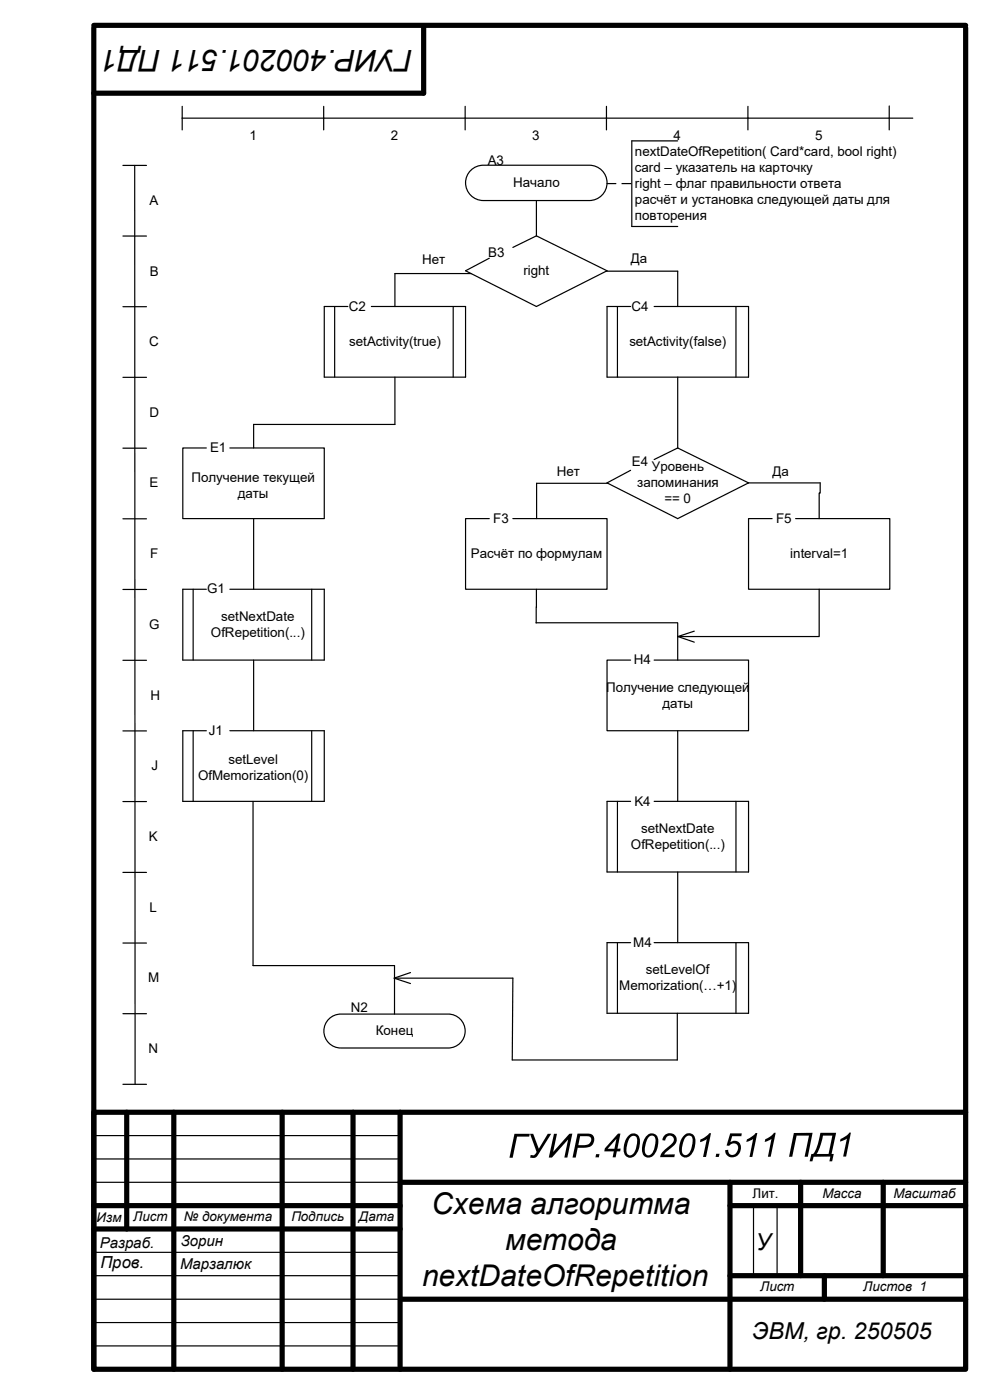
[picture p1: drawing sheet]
<svg xmlns="http://www.w3.org/2000/svg" width="210mm" height="297mm" viewBox="0 0 210 297" stroke-linecap="round" stroke-linejoin="round" font-family="sans-serif">
<g fill="none" stroke="#000" stroke-width="1.1">
<path d="M19.9 5.9v284.6h185v-284.6M19.9 5.4h185M89.9 5.9v13.9h-70M26.9 236v24.7M36.9 236v54.5M59.9 236v54.5M74.9 236v54.5M84.9 236v54.5M204.9 236h-185v54.5M19.9 255.8h65M84.9 250.8h120M154.9 250.8v39.7"/>
<path d="M154.9 255.8h50M169.8 250.8v19.8M187.4 250.8v19.8M19.9 260.7h65M85 275.6h119.9M154.9 270.6h50M174.9 270.6v5"/>
</g>
<g fill="none" stroke="#000" stroke-width=".25">
<path d="M26.1 35.1h5M28.6 35.1l.1 194.9M38.7 25.1h154.9M38.7 22.6v5M68.7 22.6v5M98.7 22.6v5M99.9 36.1a3.8 3.8 0 0 1 2.6-1h22.5a3.7 3.7 0 0 1 3.8 3.7 3.7 3.7 0 0 1-3.8 3.7h-22.5a3.8 3.8 0 0 1-3.4-2.3 3.8 3.8 0 0 1 .8-4.1zM128.7 22.6v5M143.8 29.9h-9.8v18.1h9.8M158.7 22.6v5M188.6 22.5v5.1M26.1 50.1h5"/>
<path d="M99.9 58h-16.1v7M113.8 50l15 7.4-15 7.6-15-7.6 5-2.6M113.8 50l-5 2.5M113.8 42.5v7.5M128.6 57.5h15.2v7.5M26.1 65.1h5M71 65v15M73.8 65h-5v15h30v-15h-20M96.1 65v15M131 65v15M133.8 65h-5v15h30v-15h-20M156.1 65v15"/>
<path d="M26.1 80.1h5M26.1 95.1h5M43.8 95h-5v15h30v-15h-20M83.8 80v10h-30v5M133.8 99.8l-5 2.6 15 7.6 15-7.6M143.8 95l15 7.4M143.8 95l-5 2.5M143.8 80v15M26.1 110.1h5M53.8 110v15M103.8 110h-5v15h30v-15h-20M129 102.5h-15.2v7.5"/>
<path d="M158.8 102.4h15.2v2.2h-.2v5.4M163.8 110h-5v15h30v-15h-20M26.1 125.1h5M41 125v15M43.8 125h-5v15h30v-15h-20M66.1 125v15M113.7 132.1h30M113.8 125l-.1 7.2M143.8 132.2v7.8M147.3 133.9l-3.5 1.1 3.5 1.2M173.8 125v10h-30M26.1 140.1h5"/>
<path d="M26.1 155.1h5M41 155v15M43.8 155h-5v15h30v-15h-20M53.8 140v15M66.1 155v15M133.8 140h-5v15h30v-15h-20M143.8 155v15M26.1 170.1h5M53.7 170v34.9h30v10.2M131 170v15M133.8 170h-5v15h30v-15h-20M156.1 170v15"/>
<path d="M26.1 185.1h5M131 200v15M133.8 200h-5v15h30v-15h-20M143.8 185v15M156.1 200v15M26.1 200.1h5M26.1 215.1h5M69.8 216.2a3.6 3.6 0 0 1 2.5-1.1h22.8a3.6 3.6 0 0 1 3.6 3.6 3.6 3.6 0 0 1-3.6 3.6h-22.8a3.6 3.6 0 0 1-3.3-2.2 3.6 3.6 0 0 1 .8-3.9zM83.6 207.5h25.2l-.1 17.4h35v-9.9M87.1 206.3l-3.5 1.2 3.5 1.2M26.1 230h5M19.9 240.9h65"/>
<path d="M19.9 245.9h65M19.9 250.8h65M159.9 255.8v14.8M164.8 255.8v14.8M19.9 265.7h65M19.9 270.6h65M19.9 275.6h65.1M19.9 280.6h65M19.9 285.5h65"/>
</g>
<g fill="#000">
<path d="M151.9 244.8h.8l-.2 .6h-.7zM178.3 241.6l1.2-.6 .7-.7h.3l-1 5.1h-.6l.8-3.8-1.5 .6z"/>
<path d="M128.7 38.9l1.9-.1 .2 .1-.1 .2h-2zM131.9 38.9l1.9-.1 .1 .1v.2h-2z"/>
<path d="M109.1 240.5h3.3l-.1 .6h-2.6l-.9 4.5h-.7zM112.4 240.5h.7l1.2 3.2 1.9-3.2h.7l-2.6 4.3a1.37 1.37 0 0 1-1.8 .8l.1-.6h.7l.5-.6zM117.5 240.5h.7l-.9 3.9 3.5-3.9h.6l-1 5.1h-.7l.8-3.9-3.4 3.9h-.7zM122.5 240.5h2.1a1.41 1.41 0 0 1 1.5 1 1.41 1.41 0 0 1-.7 1.7l-1.2 .3h-1.6l-.5 2.1h-.6zM123.1 241l-.4 2h1.1a1.21 1.21 0 0 0 1.3-.4 1.21 1.21 0 0 0 .1-1.4l-.5-.1zM126.4 244.9h.8l-.2 .6h-.7z"/>
<path d="M131.1 240.5h.5l-.6 3.2h.7l-.1 .6h-.7l-.3 1.2h-.6l.2-1.2h-2l.1-.7zM130.8 241.6l-1.9 2.1h1.4zM133.4 240.9a1.39 1.39 0 0 1 1.6-.3 1.39 1.39 0 0 1 .8 1.5 3.4 3.4 0 0 1-1.9 3.5 1.54 1.54 0 0 1-1.6-2 4 4 0 0 1 1.1-2.7zM133.7 241.3a4.4 4.4 0 0 0-.6 3.5 .95 .95 0 0 0 1 .2 .95 .95 0 0 0 .6-.8 4.4 4.4 0 0 0 .3-3 .88 .88 0 0 0-1.3 .1zM137.1 241a1.42 1.42 0 0 1 1.7-.4 1.42 1.42 0 0 1 .9 1.5 3.6 3.6 0 0 1-1.6 3.4 1.42 1.42 0 0 1-1.9-1.7v-.6a4.1 4.1 0 0 1 .9-2.2zM137.7 241.2a4.4 4.4 0 0 0-.8 3.5 .93 .93 0 0 0 1.1 .3 .93 .93 0 0 0 .6-.8 4.4 4.4 0 0 0 .3-3l-.6-.3zM141 240.8a1.49 1.49 0 0 1 2.3 .2 1.49 1.49 0 0 1-.5 2.2l-1.6 1.3-.3 .4h2.3l-.2 .6h-3a5.1 5.1 0 0 1 2.3-2.7 .96 .96 0 0 0 .6-1.1 .96 .96 0 0 0-1-.8l-.6 .5-.2 .6-.6-.1 .2-.6zM145.2 240.8a1.39 1.39 0 0 1 1.6-.2 1.39 1.39 0 0 1 .7 1.5 3.4 3.4 0 0 1-1.8 3.5 1.54 1.54 0 0 1-1.6-2.1 4 4 0 0 1 1.1-2.7zM145.6 241.1a4.3 4.3 0 0 0-.8 3.6 .95 .95 0 0 0 1 .3 .95 .95 0 0 0 .7-.8 4.4 4.4 0 0 0 .2-3.1l-.5-.2zM148.6 241.7l.9-.4 1-.9h.3l-1 5h-.7l.8-3.8-1.4 .7z"/>
<path d="M154.9 240.5h2.5l-.1 .5h-2l-.4 1.3a1.45 1.45 0 0 1 1.9 .1 1.45 1.45 0 0 1 .2 1.9 1.61 1.61 0 0 1-1.7 1.3 1.61 1.61 0 0 1-1.5-1.6l.7-.1a.97 .97 0 0 0 .8 1.1 .97 .97 0 0 0 1.1-.7 1.04 1.04 0 0 0-.2-1.6 1.04 1.04 0 0 0-1.5 .4l-.6-.1zM158.5 241.7l1.4-.9 .4-.4h.4l-1.1 5h-.6l.8-3.8-1.5 .7zM162.3 241.7l1.2-.7 .7-.7h.3l-1 5.1h-.6l.8-3.8-1.5 .7z"/>
<path d="M168.4 240.4l4-.1-1 5.1h-.7l.9-4.5h-2.6l-.9 4.5h-.7zM174 240.3h3.4l-1 4.5h.5l-.4 1.6h-.6l.2-1h-3.5l-.3 1h-.6l.4-1.6h.4l.7-1.3zM174.6 240.9l-.7 2.4-.7 1.5h2.6l.8-3.9z"/>
</g>
<g font-size="6.4">
<text x="87.5" y="10.6" transform="rotate(-180 87.5 10.6)">ГУИР.400201.511 ПД1</text>
<text x="91.5" y="257.5">Схема алгоритма</text>
<text x="107.1" y="265.1">метода</text>
<text x="89.5" y="272.8">nextDateOfRepetition</text>
</g>
<g font-size="5">
<text x="160.3" y="265.2">У</text>
<text x="159.6" y="284">ЭВМ, гр. 250505</text>
</g>
<text font-size="3.5" x="21.3" y="269.1">Пров.</text>
<g font-size="3.2">
<text x="21.2" y="264.7">Разраб.</text>
<text x="38.2" y="269.2">Марзалюк</text>
<text x="38.4" y="264.4">Зорин</text>
</g>
<g font-size="2.8">
<text x="52.9" y="29.7">1</text>
<text x="82.9" y="29.7">2</text>
<text x="112.9" y="29.7">3</text>
<text x="142.9" y="29.7">4</text>
<text x="172.9" y="29.7">5</text>
<text x="103.5" y="34.9">A3</text>
<text x="134.7" y="33.1">nextDateOfRepetition( Card*card, bool right)</text>
<text x="108.9" y="39.7">Начало</text>
<text x="134.7" y="36.5">card – указатель на карточку</text>
<text x="134.7" y="39.9">right – флаг правильности ответа</text>
<text x="31.7" y="43.4">A</text>
<text x="134.7" y="43.3">расчёт и установка следующей даты для</text>
<text x="134.7" y="46.7">повторения</text>
<text x="31.8" y="58.5">B</text>
<text x="89.5" y="55.9">Нет</text>
<text x="103.6" y="54.4">B3</text>
<text x="111" y="58.4">right</text>
<text x="133.9" y="55.9">Да</text>
<text x="74" y="65.9">С2</text>
<text x="134" y="65.9">C4</text>
<text x="31.6" y="73.4">C</text>
<text x="74.1" y="73.4">setActivity(true)</text>
<text x="133.5" y="73.4">setActivity(false)</text>
<text x="31.7" y="88.4">D</text>
<text x="44.6" y="95.9">E1</text>
<text x="118.2" y="100.9">Нет</text>
<text x="134.1" y="98.9">E4</text>
<text x="138.3" y="100">Уровень</text>
<text x="163.9" y="100.9">Да</text>
<text x="31.7" y="103.4">E</text>
<text x="40.6" y="102.2">Получение текущей</text>
<text x="50.5" y="105.6">даты</text>
<text x="135.2" y="103.4">запоминания</text>
<text x="141" y="106.8">== 0</text>
<text x="104.6" y="110.9">F3</text>
<text x="164.6" y="110.9">F5</text>
<text x="31.9" y="118.4">F</text>
<text x="99.9" y="118.4">Расчёт по формулам</text>
<text x="167.6" y="118.4">interval=1</text>
<text x="43.9" y="125.9">G1</text>
<text x="46.9" y="131.7">setNextDate</text>
<text x="31.7" y="133.4">G</text>
<text x="44.7" y="135.1">OfRepetition(...)</text>
<text x="134.5" y="140.9">H4</text>
<text x="31.9" y="148.4">H</text>
<text x="128.6" y="146.8">Получение следующей</text>
<text x="44.3" y="155.9">J1</text>
<text x="140.5" y="150.2">даты</text>
<text x="32.1" y="163.4">J</text>
<text x="42" y="165.6">OfMemorization(0)</text>
<text x="48.5" y="162.2">setLevel</text>
<text x="134.6" y="170.9">K4</text>
<text x="31.6" y="178.4">K</text>
<text x="136" y="176.7">setNextDate</text>
<text x="133.9" y="180.1">OfRepetition(...)</text>
<text x="31.7" y="193.4">L</text>
<text x="134.3" y="200.9">M4</text>
<text x="31.5" y="208.4">M</text>
<text x="137" y="206.7">setLevelOf</text>
<text x="74.4" y="214.8">N2</text>
<text x="131.4" y="210.1">Memorization(…+1)</text>
<text x="79.7" y="219.6">Конец</text>
<text x="31.5" y="223.4">N</text>
<text x="159.6" y="254.2">Лит.</text>
<text x="174.5" y="254.2">Масса</text>
<text x="189.5" y="254.2">Масштаб</text>
<text x="20.5" y="259.2">Изм</text>
<text x="28.3" y="259.1">Лист</text>
<text x="39" y="259.1">№ документа</text>
<text x="61.8" y="259.1">Подпись</text>
<text x="76.2" y="259.1">Дата</text>
<text x="161.2" y="274">Лист</text>
<text x="183.1" y="274">Листов 1</text>
</g>
</svg>
